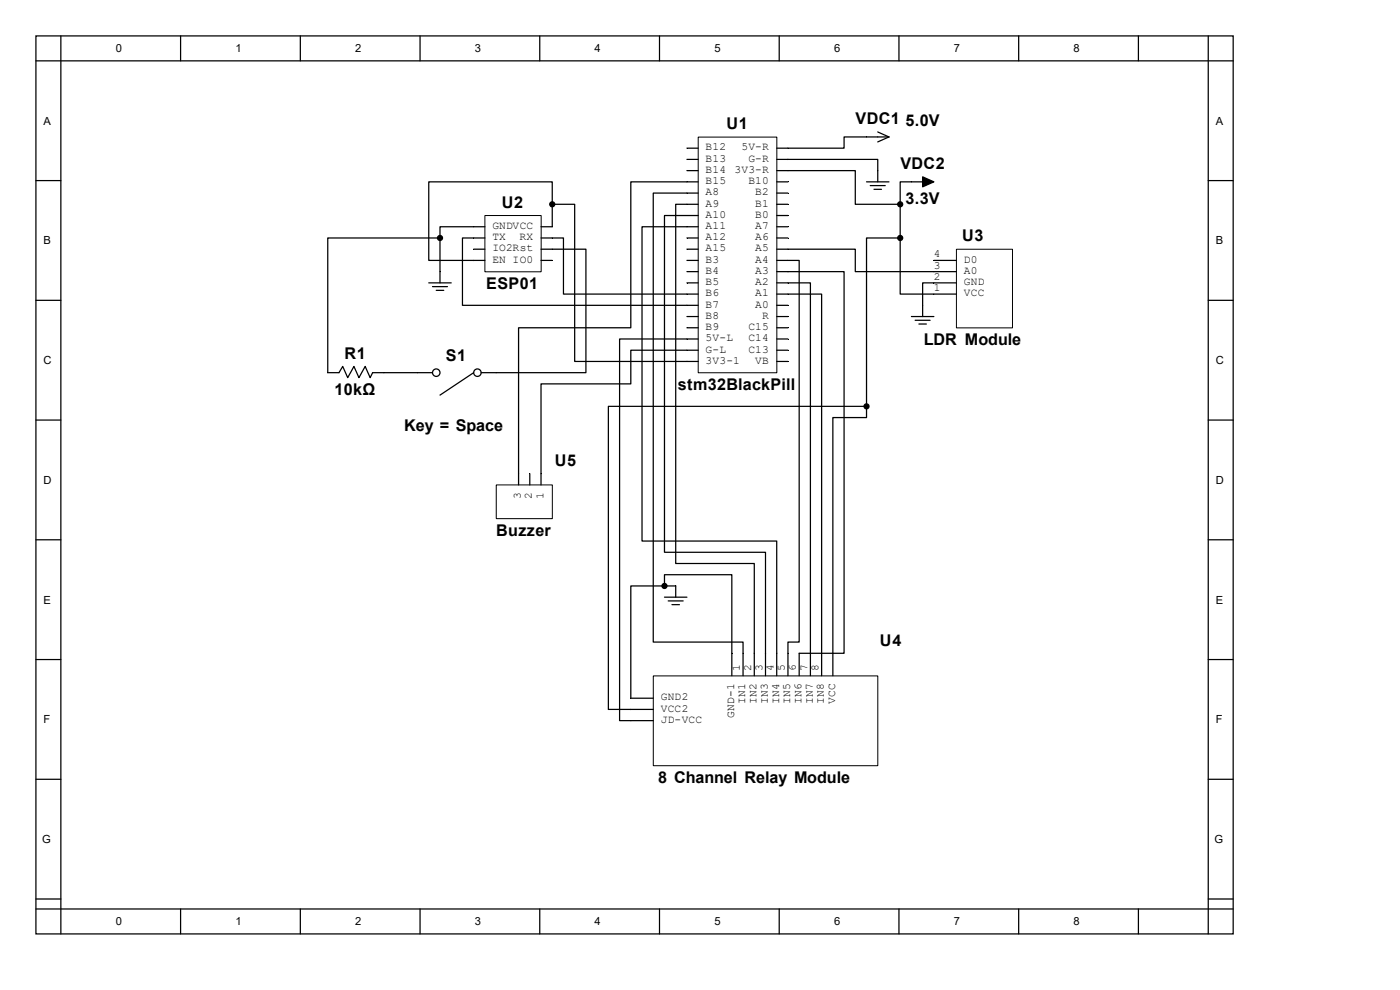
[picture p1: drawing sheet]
<svg xmlns="http://www.w3.org/2000/svg" width="297mm" height="210mm" viewBox="0 0 297 210" stroke-linecap="round" stroke-linejoin="round" font-family="sans-serif">
<g fill="none" stroke="#000" stroke-width=".26">
<path d="M7.6 7.6h254v190.5h-254zM7.6 12.9h254M12.9 7.6v190.5M38.3 7.6v5.3M63.7 7.6v5.3M89.1 7.6v5.3M114.5 7.6v5.3M139.9 7.6v5.3M165.3 7.6v5.3M190.7 7.6v5.3M216.1 7.6v5.3M241.5 7.6v5.3"/>
<path d="M256.3 7.6v190.5M7.6 38.3h5.3M145.7 31.4h2.4M145.7 33.8h2.4M145.7 36.2h2.4M148.1 38.6h-14.3v30.9h-23.8v33.4M164.8 36.2h16.7v7.1h9.5M164.8 33.8h21.4v4.8M164.8 38.6h2.4M183.8 38.6h4.8M184.6 39.4h3.2M186.2 28l2.4 1.1"/>
<path d="M188.6 29.1h-9.5v2.3h-14.3M188.6 29.1l-2.4 1M195.7 38.6h-4.7v4.7M256.3 38.3h5.3M93.3 50.5h-23.8v28.6h2.4l.8-1.4 1.1 2.4 1.3-2.4 1 2.4 1.4-2.4 1 2.4 .6-1h12.7M93.3 50.5v9.5M100.5 52.9h2.4M102.9 50.5h-4.8v14.3h50M102.9 48.1h-9.6v2.4M114.8 50.5h4.7v11.9h28.6M114.8 52.9h9.5v26.2h-22.2M114.8 55.2h2.4"/>
<path d="M117.2 43.3v-4.7h-26.2v16.6h11.9M117.2 43.3h4.7v33.4h26.2M117.2 43.3v4.8h-2.4M145.7 50.5h2.4M145.7 52.9h2.4M145.7 55.2h2.4M145.7 57.6h2.4M148.1 41h-9.5v95.2h19v7.2M148.1 43.3h-4.7v76.2h16.6v23.9M148.1 45.7h-7.1v71.5h21.4v26.2M148.1 48.1h-11.9v66.7h28.6v28.6M164.8 52.9h16.7v4.7h21.4"/>
<path d="M164.8 57.6h14.3v81h-9.6v4.8M164.8 55.2h4.7v81h-2.3v7.2M164.8 41h2.4M164.8 43.3h2.4M164.8 45.7h2.4M164.8 48.1h2.4M164.8 50.5h2.4M185.4 40.2h1.6M191 50.5v11.9h11.9M191 50.5h-7.2v35.7M191 43.3v7.2M198.1 55.2h4.8"/>
<path d="M7.6 63.7h5.3M91 60h4.7M91.8 60.8h3.1M92.6 61.6h1.5M100.5 79.1l-7.2 4.7M145.7 60h2.4M145.7 67.2h2.4M145.7 69.5h2.4M148.1 71.9h-16.7v81h7.2M148.1 74.3h-14.3v7.1h-19v21.5M164.8 62.4h9.5v81M164.8 60h7.1v83.4"/>
<path d="M164.8 64.8h2.4M164.8 67.2h2.4M164.8 69.5h2.4M164.8 71.9h2.4M164.8 74.3h2.4M164.8 76.7h2.4M193.4 67.2h4.7M194.2 67.9h3.1M194.9 68.7h1.6M202.9 60h-7.2v7.2M256.3 63.7h5.3M7.6 89.1h5.3"/>
<path d="M183.8 86.2v2.4h-7.1v54.8M183.8 86.2h-54.7v64.3h9.5M256.3 89.1h5.3M7.6 114.5h5.3M112.4 100.5v2.4M256.3 114.5h5.3M7.6 139.9h5.3M141 124.3h-7.2v23.8h4.8M141 124.3v-2.4h14.3v21.5M141 126.7h4.7M141 124.3h2.4v2.4M141.8 127.5h3.1"/>
<path d="M142.6 128.3h1.5M256.3 139.9h5.3M7.6 165.3h5.3M256.3 165.3h5.3M7.6 190.7h5.3M7.6 192.8h254M38.3 192.8v5.3M63.7 192.8v5.3M89.1 192.8v5.3M114.5 192.8v5.3M139.9 192.8v5.3M165.3 192.8v5.3"/>
<path d="M190.7 192.8v5.3M216.1 192.8v5.3M241.5 192.8v5.3M256.3 190.7h5.3"/>
<circle cx="92.6" cy="79.1" r=".79"/>
<circle cx="101.3" cy="79.1" r=".79"/>
</g>
<path d="M148.1 29.1h16.7v50h-16.7zM102.9 45.7h11.9v12h-11.9zM202.9 52.9h11.9v16.7h-11.9zM105.3 102.9h11.9v7.1h-11.9zM138.6 143.4h47.6v19h-47.6z" fill="none" stroke="#000" stroke-width=".21"/>
<g fill="#000" stroke="#000" stroke-width=".26">
<path d="M195.7 37.5l2.4 1.1-2.4 1z"/>
<circle cx="93.3" cy="50.5" r=".53"/>
<circle cx="117.2" cy="43.3" r=".53"/>
<circle cx="191" cy="50.5" r=".53"/>
<circle cx="191" cy="43.3" r=".53"/>
<circle cx="183.8" cy="86.2" r=".53"/>
<circle cx="141" cy="124.3" r=".53"/>
</g>
<g font-size="3.4">
<text x="154.1" y="27.4">U1</text>
<text x="181.5" y="26.4">VDC1</text>
<text x="192.1" y="26.6">5.0V</text>
<text x="191" y="35.9">VDC2</text>
<text x="106.5" y="44.1">U2</text>
<text x="192.1" y="43.3">3.3V</text>
<text x="204.1" y="51.2">U3</text>
<text x="103.2" y="61.3">ESP01</text>
<text x="73.1" y="76.1">R1</text>
<text x="94.6" y="76.6">S1</text>
<text x="196" y="73.2">LDR Module</text>
<text x="71" y="83.8">10kΩ</text>
<text x="143.8" y="82.7">stm32BlackPill</text>
<text x="85.8" y="91.4">Key = Space</text>
<text x="117.7" y="98.8">U5</text>
<text x="105.3" y="113.7">Buzzer</text>
<text x="186.7" y="136.9">U4</text>
<text x="139.6" y="166.1">8 Channel Relay Module</text>
</g>
<g font-size="2.4">
<text x="24.6" y="11.1">0</text>
<text x="50" y="11.1">1</text>
<text x="75.4" y="11.1">2</text>
<text x="100.8" y="11.1">3</text>
<text x="126.2" y="11.1">4</text>
<text x="151.6" y="11.1">5</text>
<text x="177" y="11.1">6</text>
<text x="202.4" y="11.1">7</text>
<text x="227.8" y="11.1">8</text>
<text x="9.2" y="26.5">A</text>
<text x="257.9" y="26.5">A</text>
<text x="149.7" y="31.9">B12</text>
<text x="149.7" y="34.3">B13</text>
<text x="157.3" y="31.9">5V-R</text>
<text x="158.8" y="34.3">G-R</text>
<text x="149.7" y="36.7">B14</text>
<text x="149.7" y="39.1">B15</text>
<text x="149.7" y="41.4">A8</text>
<text x="155.8" y="36.7">3V3-R</text>
<text x="158.8" y="39.1">B10</text>
<text x="160.2" y="41.4">B2</text>
<text x="149.7" y="43.8">A9</text>
<text x="149.7" y="46.2">A10</text>
<text x="160.2" y="46.2">B0</text>
<text x="160.2" y="43.8">B1</text>
<text x="9.2" y="51.9">B</text>
<text x="104.5" y="48.6">GNDVCC</text>
<text x="104.5" y="51">TX</text>
<text x="104.5" y="53.3">IO2Rst</text>
<text x="110.2" y="51">RX</text>
<text x="149.7" y="48.6">A11</text>
<text x="149.7" y="51">A12</text>
<text x="149.7" y="53.3">A15</text>
<text x="160.2" y="53.3">A5</text>
<text x="160.2" y="51">A6</text>
<text x="160.2" y="48.6">A7</text>
<text x="257.9" y="51.9">B</text>
<text x="104.5" y="55.8">EN IO0</text>
<text x="149.7" y="55.8">B3</text>
<text x="149.7" y="58.1">B4</text>
<text x="160.2" y="58.1">A3</text>
<text x="160.2" y="55.8">A4</text>
<text x="198.1" y="59.4">2</text>
<text x="198.1" y="57">3</text>
<text x="198.1" y="54.6">4</text>
<text x="204.5" y="58.1">A0</text>
<text x="204.5" y="55.8">D0</text>
<text x="149.7" y="60.5">B5</text>
<text x="149.7" y="62.9">B6</text>
<text x="149.7" y="65.3">B7</text>
<text x="160.2" y="65.3">A0</text>
<text x="160.2" y="62.9">A1</text>
<text x="160.2" y="60.5">A2</text>
<text x="198.1" y="61.7">1</text>
<text x="204.5" y="62.9">VCC</text>
<text x="204.5" y="60.5">GND</text>
<text x="149.7" y="67.6">B8</text>
<text x="149.7" y="70">B9</text>
<text x="158.8" y="70">C15</text>
<text x="161.7" y="67.6">R</text>
<text x="9.2" y="77.3">C</text>
<text x="149.7" y="72.4">5V-L</text>
<text x="149.7" y="74.8">G-L</text>
<text x="149.7" y="77.2">3V3-1</text>
<text x="158.8" y="74.8">C13</text>
<text x="158.8" y="72.4">C14</text>
<text x="160.2" y="77.2">VB</text>
<text x="257.9" y="77.3">C</text>
<text x="9.2" y="102.7">D</text>
<text x="110.5" y="105.9" transform="rotate(-90 110.5 105.9)">3</text>
<text x="112.9" y="105.9" transform="rotate(-90 112.9 105.9)">2</text>
<text x="115.3" y="105.9" transform="rotate(-90 115.3 105.9)">1</text>
<text x="257.9" y="102.7">D</text>
<text x="9.2" y="128.1">E</text>
<text x="257.9" y="128.1">E</text>
<text x="157" y="142.3" transform="rotate(-90 157 142.3)">1</text>
<text x="159.3" y="142.3" transform="rotate(-90 159.3 142.3)">2</text>
<text x="161.8" y="142.3" transform="rotate(-90 161.8 142.3)">3</text>
<text x="164.1" y="142.3" transform="rotate(-90 164.1 142.3)">4</text>
<text x="166.5" y="142.3" transform="rotate(-90 166.5 142.3)">5</text>
<text x="168.9" y="142.3" transform="rotate(-90 168.9 142.3)">6</text>
<text x="171.3" y="142.3" transform="rotate(-90 171.3 142.3)">7</text>
<text x="173.7" y="142.3" transform="rotate(-90 173.7 142.3)">8</text>
<text x="140.2" y="148.6">GND2</text>
<text x="158.1" y="149.4" transform="rotate(-90 158.1 149.4)">IN1</text>
<text x="160.5" y="149.4" transform="rotate(-90 160.5 149.4)">IN2</text>
<text x="162.9" y="149.4" transform="rotate(-90 162.9 149.4)">IN3</text>
<text x="165.3" y="149.4" transform="rotate(-90 165.3 149.4)">IN4</text>
<text x="167.6" y="149.4" transform="rotate(-90 167.6 149.4)">IN5</text>
<text x="170" y="149.4" transform="rotate(-90 170 149.4)">IN6</text>
<text x="172.4" y="149.4" transform="rotate(-90 172.4 149.4)">IN7</text>
<text x="174.8" y="149.4" transform="rotate(-90 174.8 149.4)">IN8</text>
<text x="177.2" y="149.4" transform="rotate(-90 177.2 149.4)">VCC</text>
<text x="9.2" y="153.5">F</text>
<text x="140.2" y="153.4">JD-VCC</text>
<text x="140.2" y="151">VCC2</text>
<text x="155.7" y="152.3" transform="rotate(-90 155.7 152.3)">GND-1</text>
<text x="257.9" y="153.5">F</text>
<text x="8.9" y="178.9">G</text>
<text x="257.6" y="178.9">G</text>
<text x="24.6" y="196.3">0</text>
<text x="50" y="196.3">1</text>
<text x="75.4" y="196.3">2</text>
<text x="100.8" y="196.3">3</text>
<text x="126.2" y="196.3">4</text>
<text x="151.6" y="196.3">5</text>
<text x="177" y="196.3">6</text>
<text x="202.4" y="196.3">7</text>
<text x="227.8" y="196.3">8</text>
</g>
</svg>
